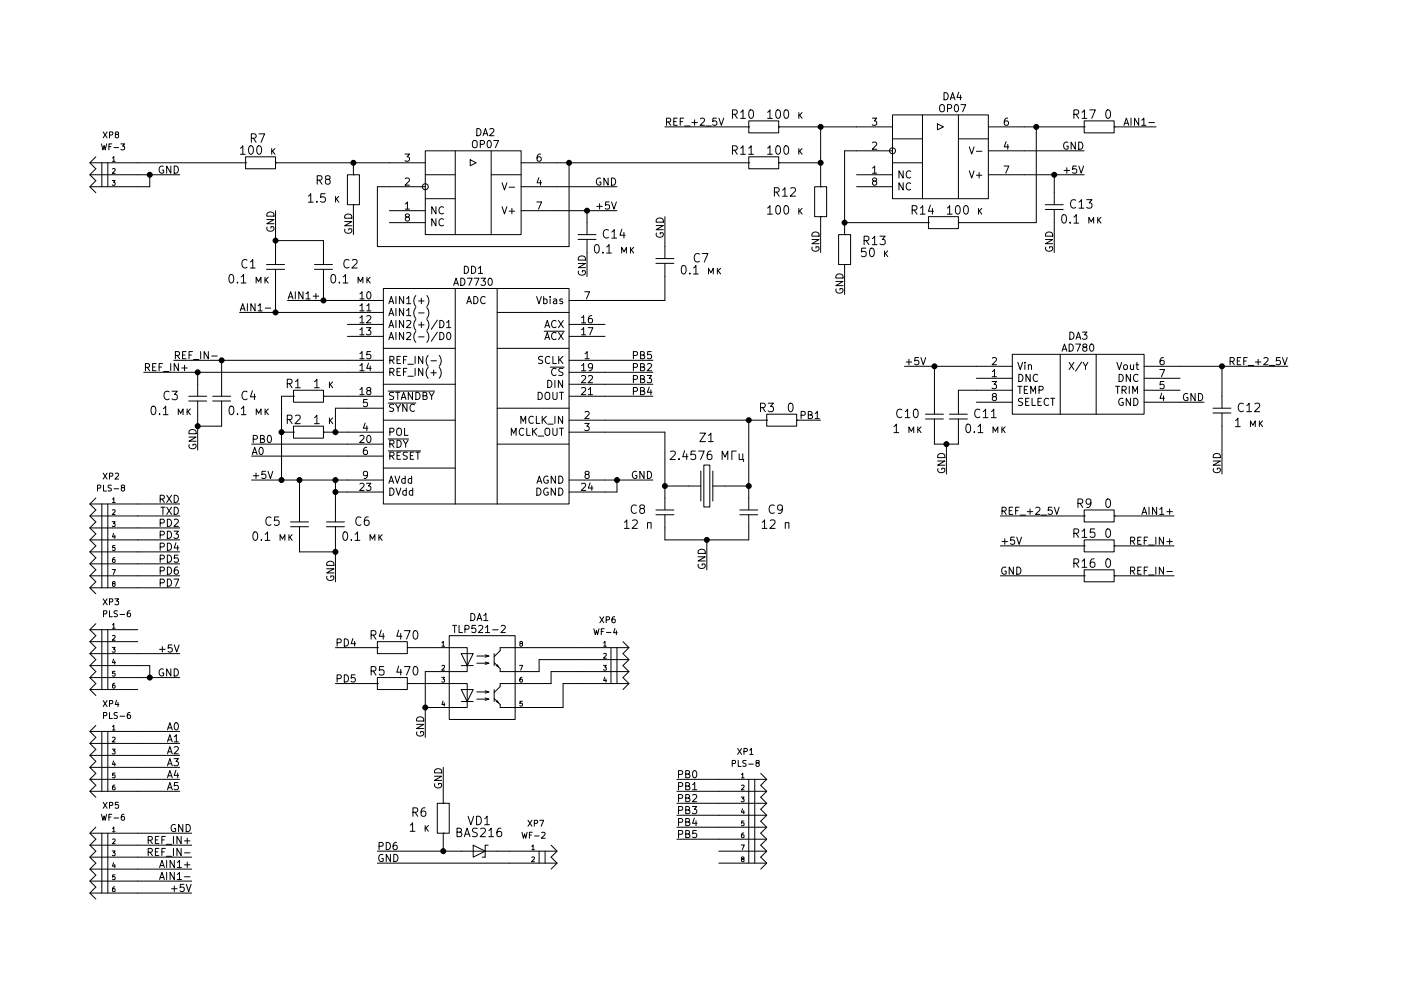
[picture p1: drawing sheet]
EESchema Schematic File Version 2
LIBS:LFcapitors
LIBS:LFcomponents
LIBS:LFconnectors
LIBS:LFdiod
LIBS:LFresistor
LIBS:LFtransformator
LIBS:LFbutton
LIBS:module_adc-cache
EELAYER 25 0
EELAYER END
$Descr A4 11693 8268
encoding utf-8
Sheet 1 1
Title ""
Date "6 nov 2015"
Rev ""
Comp ""
Comment1 ""
Comment2 ""
Comment3 ""
Comment4 ""
$EndDescr
Wire Wire Line
	2100 3800 2900 3800
Connection ~ 2350 3600
Wire Wire Line
	2450 3600 2350 3600
Wire Wire Line
	3700 6700 3700 6400
Wire Wire Line
	3150 7200 4250 7200
Wire Wire Line
	3150 7100 3850 7100
Wire Wire Line
	4850 5600 4600 5600
Wire Wire Line
	4600 5600 4600 5700
Wire Wire Line
	4600 5700 4400 5700
Wire Wire Line
	4400 5400 4850 5400
Wire Wire Line
	3150 5700 2800 5700
Wire Wire Line
	3400 5400 3650 5400
Wire Wire Line
	3650 5900 3550 5900
Wire Wire Line
	3650 5600 3550 5600
Wire Wire Line
	6250 4500 6250 4400
Wire Wire Line
	5550 4500 6250 4500
Wire Wire Line
	5550 4500 5550 4400
Connection ~ 5550 4050
Wire Wire Line
	5750 4050 5550 4050
Wire Wire Line
	5050 3600 5550 3600
Wire Wire Line
	5550 3600 5550 4150
Wire Wire Line
	1500 6600 1150 6600
Wire Wire Line
	1500 6400 1150 6400
Wire Wire Line
	1500 6200 1150 6200
Connection ~ 1250 5650
Wire Wire Line
	1250 5650 1250 5550
Wire Wire Line
	1250 5550 1150 5550
Wire Wire Line
	1150 4800 1500 4800
Wire Wire Line
	1500 4600 1150 4600
Wire Wire Line
	1150 4400 1500 4400
Wire Wire Line
	1150 4200 1500 4200
Wire Wire Line
	1150 6950 1600 6950
Connection ~ 2800 4100
Connection ~ 2800 4000
Wire Wire Line
	2800 4000 2800 4250
Connection ~ 2800 4600
Wire Wire Line
	2800 4600 2500 4600
Wire Wire Line
	2500 4600 2500 4500
Wire Wire Line
	2800 4500 2800 4850
Wire Wire Line
	2900 4100 2800 4100
Wire Wire Line
	5050 3200 5450 3200
Wire Wire Line
	5050 3300 5450 3300
Wire Wire Line
	2100 3700 2900 3700
Wire Wire Line
	5050 3100 5450 3100
Wire Wire Line
	2450 3300 2350 3300
Wire Wire Line
	2700 3300 2900 3300
Wire Wire Line
	1150 7050 1600 7050
Wire Wire Line
	1850 3450 1850 3550
Connection ~ 1650 3550
Wire Wire Line
	1850 3550 1650 3550
Connection ~ 1650 3100
Wire Wire Line
	1650 3200 1650 3100
Wire Wire Line
	1450 3000 2900 3000
Wire Wire Line
	2300 1750 2300 2100
Connection ~ 2300 2600
Wire Wire Line
	2000 2600 2900 2600
Wire Wire Line
	2300 2350 2300 2600
Wire Wire Line
	2100 4000 2900 4000
Wire Wire Line
	5050 4000 5450 4000
Wire Wire Line
	5550 1800 5550 2050
Wire Wire Line
	5550 2300 5550 2500
Wire Wire Line
	5550 2500 5050 2500
Wire Wire Line
	2700 3600 2900 3600
Wire Wire Line
	5650 6900 6000 6900
Wire Wire Line
	5650 6700 6000 6700
Wire Wire Line
	6000 6500 5650 6500
Wire Wire Line
	1150 5650 1500 5650
Wire Wire Line
	1500 5450 1150 5450
Wire Wire Line
	5650 6600 6000 6600
Wire Wire Line
	5650 6800 6000 6800
Wire Wire Line
	5650 7000 6000 7000
Wire Wire Line
	5050 3000 5450 3000
Wire Wire Line
	6650 3500 6850 3500
Wire Wire Line
	2500 4000 2500 4250
Connection ~ 2500 4000
Wire Wire Line
	2700 2350 2700 2500
Wire Wire Line
	2400 2500 2900 2500
Connection ~ 2700 2500
Wire Wire Line
	1150 7250 1600 7250
Wire Wire Line
	1150 7350 1600 7350
Wire Wire Line
	2800 3400 2900 3400
Wire Wire Line
	1200 3100 2900 3100
Wire Wire Line
	1850 3200 1850 3000
Connection ~ 1850 3000
Wire Wire Line
	1650 3450 1650 3750
Wire Wire Line
	2300 2000 2700 2000
Connection ~ 2300 2000
Wire Wire Line
	2700 2000 2700 2100
Wire Wire Line
	1150 7150 1600 7150
Connection ~ 2350 4000
Wire Wire Line
	1150 7450 1600 7450
Wire Wire Line
	5050 4100 5150 4100
Wire Wire Line
	5150 4100 5150 4000
Connection ~ 5150 4000
Wire Wire Line
	1500 4300 1150 4300
Wire Wire Line
	1500 4500 1150 4500
Wire Wire Line
	1500 4700 1150 4700
Wire Wire Line
	1500 4900 1150 4900
Wire Wire Line
	1150 6100 1500 6100
Wire Wire Line
	1150 6300 1500 6300
Wire Wire Line
	1150 6500 1500 6500
Wire Wire Line
	5050 3500 6400 3500
Wire Wire Line
	6250 3500 6250 4150
Connection ~ 6250 3500
Wire Wire Line
	6050 4050 6250 4050
Connection ~ 6250 4050
Wire Wire Line
	5900 4750 5900 4500
Connection ~ 5900 4500
Wire Wire Line
	3550 5600 3550 6150
Connection ~ 3550 5900
Wire Wire Line
	3650 5700 3400 5700
Wire Wire Line
	3150 5400 2800 5400
Wire Wire Line
	4400 5600 4500 5600
Wire Wire Line
	4500 5600 4500 5500
Wire Wire Line
	4500 5500 4850 5500
Wire Wire Line
	4400 5900 4700 5900
Wire Wire Line
	4700 5900 4700 5700
Wire Wire Line
	4700 5700 4850 5700
Wire Wire Line
	4150 7100 4250 7100
Wire Wire Line
	3700 6950 3700 7100
Connection ~ 3700 7100
Wire Wire Line
	2350 3300 2350 4000
Text Label 2100 3800 0    60   ~ 0
A0
Text Label 3700 6400 3    60   ~ 0
GND
$Comp
L RESISTOR R6
U 1 1
P 3700 6950
F 0 "R6" V 3875 7150 71  0000 C CNN
F 1 "1 к" V 3750 7150 71  0000 C CNN
F 2 "" H 3700 6950 60  0001 C CNN
F 3 "" H 3700 6950 60  0001 C CNN
	1    3700 6950
	0    -1   -1   0   
$EndComp
$Comp
L SHOTTKY_DIODE VD1
U 1 1
P 3850 7100
F 0 "VD1" H 4000 7350 71  0000 C CNN
F 1 "BAS216" H 4000 7250 71  0000 C CNN
F 2 "" H 3850 7100 60  0001 C CNN
F 3 "" H 3850 7100 60  0001 C CNN
	1    3850 7100
	1    0    0    -1  
$EndComp
Text Label 3150 7100 0    60   ~ 0
PD6
Text Label 3150 7200 0    60   ~ 0
GND
$Comp
L PIN_M_2 XP7
U 1 1
P 4250 7100
F 0 "XP7" H 4400 7300 50  0000 L BNN
F 1 "WF-2" H 4350 7200 50  0000 L BNN
F 2 "~" H 4700 7250 50  0001 C CNN
F 3 "" H 4250 7100 60  0001 C CNN
	1    4250 7100
	1    0    0    -1  
$EndComp
Text Label 2800 5700 0    60   ~ 0
PD5
Text Label 2800 5400 0    60   ~ 0
PD4
Text Label 1500 6600 2    60   ~ 0
A5
Text Label 1500 6500 2    60   ~ 0
A4
Text Label 1500 6400 2    60   ~ 0
A3
Text Label 1500 6300 2    60   ~ 0
A2
Text Label 1500 6200 2    60   ~ 0
A1
Text Label 1500 6100 2    60   ~ 0
A0
Text Label 1500 4900 2    60   ~ 0
PD7
Text Label 1500 4800 2    60   ~ 0
PD6
Text Label 1500 4700 2    60   ~ 0
PD5
Text Label 1500 4600 2    60   ~ 0
PD4
Text Label 1500 4500 2    60   ~ 0
PD3
Text Label 1500 4400 2    60   ~ 0
PD2
Text Label 1500 4300 2    60   ~ 0
TXD
Text Label 1500 4200 2    60   ~ 0
RXD
$Comp
L PIN_M_4 XP6
U 1 1
P 4850 5400
F 0 "XP6" H 5000 5600 50  0000 L BNN
F 1 "WF-4" H 4950 5500 50  0000 L BNN
F 2 "~" H 5300 5550 50  0001 C CNN
F 3 "" H 4850 5400 60  0001 C CNN
	1    4850 5400
	1    0    0    -1  
$EndComp
Text Label 3550 6150 1    60   ~ 0
GND
$Comp
L RESISTOR R5
U 1 1
P 3150 5700
F 0 "R5" H 3150 5800 71  0000 C CNN
F 1 "470" H 3400 5800 71  0000 C CNN
F 2 "" H 3150 5700 60  0001 C CNN
F 3 "" H 3150 5700 60  0001 C CNN
	1    3150 5700
	1    0    0    -1  
$EndComp
$Comp
L RESISTOR R4
U 1 1
P 3150 5400
F 0 "R4" H 3150 5500 71  0000 C CNN
F 1 "470" H 3400 5500 71  0000 C CNN
F 2 "" H 3150 5400 60  0001 C CNN
F 3 "" H 3150 5400 60  0001 C CNN
	1    3150 5400
	1    0    0    -1  
$EndComp
$Comp
L TLP521-2 DA1
U 1 1
P 3650 5400
F 0 "DA1" H 4000 5650 60  0000 C CNN
F 1 "TLP521-2" H 4000 5550 60  0000 C CNN
F 2 "" H 3650 5400 60  0001 C CNN
F 3 "" H 3650 5400 60  0001 C CNN
	1    3650 5400
	1    0    0    -1  
$EndComp
Text Label 5900 4750 1    60   ~ 0
GND
$Comp
L CAPITORS C8
U 1 1
P 5550 4150
F 0 "C8" V 5650 4375 71  0000 C CNN
F 1 "12 п" V 5775 4375 71  0000 C CNN
F 2 "" H 5550 4150 60  0001 C CNN
F 3 "" H 5550 4150 60  0001 C CNN
	1    5550 4150
	0    -1   1    0   
$EndComp
$Comp
L CAPITORS C9
U 1 1
P 6250 4150
F 0 "C9" V 6350 4375 71  0000 C CNN
F 1 "12 п" V 6475 4375 71  0000 C CNN
F 2 "" H 6250 4150 60  0001 C CNN
F 3 "" H 6250 4150 60  0001 C CNN
	1    6250 4150
	0    1    1    0   
$EndComp
$Comp
L QUARTZ_RESONATOR Z1
U 1 1
P 5750 4050
F 0 "Z1" H 5900 4450 71  0000 C CNN
F 1 "2.4576 МГц" H 5900 4300 71  0000 C CNN
F 2 "" H 5750 4050 60  0001 C CNN
F 3 "" H 5750 4050 60  0001 C CNN
	1    5750 4050
	1    0    0    -1  
$EndComp
$Comp
L RESISTOR R3
U 1 1
P 6400 3500
F 0 "R3" H 6400 3600 71  0000 C CNN
F 1 "0" H 6600 3600 71  0000 C CNN
F 2 "" H 6400 3500 60  0001 C CNN
F 3 "" H 6400 3500 60  0001 C CNN
	1    6400 3500
	1    0    0    -1  
$EndComp
$Comp
L PIN_M_6 XP?
U 1 1
P 1150 6100
AR Path="/4EB912B4" Ref="XP?"  Part="1" 
AR Path="/4ED78CD0" Ref="XP4"  Part="1" 
F 0 "XP4" H 1300 6300 50  0000 L BNN
F 1 "PLS-6" H 1200 6200 50  0000 L BNN
F 2 "~" H 1600 6250 50  0001 C CNN
F 3 "" H 1150 6100 60  0001 C CNN
	1    1150 6100
	-1   0    0    -1  
$EndComp
$Comp
L PIN_M_8 XP?
U 1 1
P 1150 4200
AR Path="/4EB912BA" Ref="XP?"  Part="1" 
AR Path="/4EB91375" Ref="XP?"  Part="1" 
AR Path="/4ED77776" Ref="XP?"  Part="1" 
AR Path="/4ED777B2" Ref="XP2"  Part="1" 
F 0 "XP2" H 1300 4400 50  0000 L BNN
F 1 "PLS-8" H 1250 4300 50  0000 L BNN
F 2 "~" H 1600 4350 50  0001 C CNN
F 3 "" H 1150 4200 60  0001 C CNN
	1    1150 4200
	-1   0    0    -1  
$EndComp
Text Label 1600 6950 2    60   ~ 0
GND
Text Label 1600 7450 2    60   ~ 0
+5V
Text Label 5450 4000 2    60   ~ 0
GND
$Comp
L CAPITORS C6
U 1 1
P 2800 4250
F 0 "C6" V 2900 4475 71  0000 C CNN
F 1 "0.1 мк" V 3025 4475 71  0000 C CNN
F 2 "" H 2800 4250 60  0001 C CNN
F 3 "" H 2800 4250 60  0001 C CNN
	1    2800 4250
	0    1    1    0   
$EndComp
Text Label 2800 4850 1    60   ~ 0
GND
Text Label 5450 3200 2    60   ~ 0
PB3
Text Label 5450 3300 2    60   ~ 0
PB4
Text Label 2100 3700 0    60   ~ 0
PB0
Text Label 5450 3100 2    60   ~ 0
PB2
$Comp
L RESISTOR R1
U 1 1
P 2450 3300
F 0 "R1" H 2450 3400 71  0000 C CNN
F 1 "1 к" H 2700 3400 71  0000 C CNN
F 2 "" H 2450 3300 60  0001 C CNN
F 3 "" H 2450 3300 60  0001 C CNN
	1    2450 3300
	1    0    0    -1  
$EndComp
Text Label 1600 7150 2    60   ~ 0
REF_IN-
Text Label 1600 7050 2    60   ~ 0
REF_IN+
Text Label 1650 3750 1    60   ~ 0
GND
Text Label 1200 3100 0    60   ~ 0
REF_IN+
Text Label 1450 3000 0    60   ~ 0
REF_IN-
$Comp
L CAPITORS C3
U 1 1
P 1650 3200
F 0 "C3" V 1750 3425 71  0000 C CNN
F 1 "0.1 мк" V 1875 3425 71  0000 C CNN
F 2 "" H 1650 3200 60  0001 C CNN
F 3 "" H 1650 3200 60  0001 C CNN
	1    1650 3200
	0    -1   1    0   
$EndComp
$Comp
L CAPITORS C4
U 1 1
P 1850 3200
F 0 "C4" V 1950 3425 71  0000 C CNN
F 1 "0.1 мк" V 2075 3425 71  0000 C CNN
F 2 "" H 1850 3200 60  0001 C CNN
F 3 "" H 1850 3200 60  0001 C CNN
	1    1850 3200
	0    1    1    0   
$EndComp
Text Label 2000 2600 0    60   ~ 0
AIN1-
Text Label 1600 7350 2    60   ~ 0
AIN1-
Text Label 1600 7250 2    60   ~ 0
AIN1+
Text Label 2400 2500 0    60   ~ 0
AIN1+
$Comp
L PIN_M_6 XP5
U 1 1
P 1150 6950
F 0 "XP5" H 1300 7150 50  0000 L BNN
F 1 "WF-6" H 1250 7050 50  0000 L BNN
F 2 "~" H 1600 7100 50  0001 C CNN
F 3 "" H 1150 6950 60  0001 C CNN
	1    1150 6950
	-1   0    0    -1  
$EndComp
Text Label 2300 1750 3    60   ~ 0
GND
$Comp
L CAPITORS C1
U 1 1
P 2300 2100
F 0 "C1" V 2400 2325 71  0000 C CNN
F 1 "0.1 мк" V 2525 2325 71  0000 C CNN
F 2 "" H 2300 2100 60  0001 C CNN
F 3 "" H 2300 2100 60  0001 C CNN
	1    2300 2100
	0    -1   1    0   
$EndComp
$Comp
L CAPITORS C2
U 1 1
P 2700 2100
F 0 "C2" V 2800 2325 71  0000 C CNN
F 1 "0.1 мк" V 2925 2325 71  0000 C CNN
F 2 "" H 2700 2100 60  0001 C CNN
F 3 "" H 2700 2100 60  0001 C CNN
	1    2700 2100
	0    1    1    0   
$EndComp
$Comp
L CAPITORS C5
U 1 1
P 2500 4250
F 0 "C5" V 2600 4475 71  0000 C CNN
F 1 "0.1 мк" V 2725 4475 71  0000 C CNN
F 2 "" H 2500 4250 60  0001 C CNN
F 3 "" H 2500 4250 60  0001 C CNN
	1    2500 4250
	0    -1   1    0   
$EndComp
Text Label 2100 4000 0    60   ~ 0
+5V
Text Label 5550 1800 3    60   ~ 0
GND
$Comp
L CAPITORS C7
U 1 1
P 5550 2050
F 0 "C7" V 5650 2350 71  0000 C CNN
F 1 "0.1 мк" V 5750 2350 71  0000 C CNN
F 2 "" H 5550 2050 60  0001 C CNN
F 3 "" H 5550 2050 60  0001 C CNN
	1    5550 2050
	0    1    1    0   
$EndComp
$Comp
L RESISTOR R2
U 1 1
P 2450 3600
F 0 "R2" H 2450 3700 71  0000 C CNN
F 1 "1 к" H 2700 3700 71  0000 C CNN
F 2 "" H 2450 3600 60  0001 C CNN
F 3 "" H 2450 3600 60  0001 C CNN
	1    2450 3600
	1    0    0    -1  
$EndComp
Text Label 6850 3500 2    60   ~ 0
PB1
Text Label 5450 3000 2    60   ~ 0
PB5
$Comp
L AD7730 DD1
U 1 1
P 3450 2400
F 0 "DD1" H 3950 2550 60  0000 C CNN
F 1 "AD7730" H 3950 2450 60  0000 C CNN
F 2 "" H 3450 2400 60  0001 C CNN
F 3 "" H 3450 2400 60  0001 C CNN
	1    3450 2400
	1    0    0    -1  
$EndComp
Text Label 5650 6800 0    60   ~ 0
PB3
Text Label 5650 6900 0    60   ~ 0
PB4
Text Label 5650 7000 0    60   ~ 0
PB5
Text Label 1500 5450 2    60   ~ 0
+5V
Text Label 1500 5650 2    60   ~ 0
GND
Text Label 5650 6700 0    60   ~ 0
PB2
Text Label 5650 6600 0    60   ~ 0
PB1
Text Label 5650 6500 0    60   ~ 0
PB0
$Comp
L PIN_M_8 XP?
U 1 1
P 6000 6500
AR Path="/4EB912BA" Ref="XP?"  Part="1" 
AR Path="/4EB91375" Ref="XP1"  Part="1" 
F 0 "XP1" H 6150 6700 50  0000 L BNN
F 1 "PLS-8" H 6100 6600 50  0000 L BNN
F 2 "~" H 6450 6650 50  0001 C CNN
F 3 "" H 6000 6500 60  0001 C CNN
	1    6000 6500
	1    0    0    -1  
$EndComp
$Comp
L PIN_M_6 XP3
U 1 1
P 1150 5250
F 0 "XP3" H 1300 5450 50  0000 L BNN
F 1 "PLS-6" H 1200 5350 50  0000 L BNN
F 2 "~" H 1600 5400 50  0001 C CNN
F 3 "" H 1150 5250 60  0001 C CNN
	1    1150 5250
	-1   0    0    -1  
$EndComp
$Comp
L AD780 DA3
U 1 1
P 8450 2950
F 0 "DA3" H 9000 3100 60  0000 C CNN
F 1 "AD780" H 9000 3000 60  0000 C CNN
F 2 "" H 8450 2950 60  0000 C CNN
F 3 "" H 8450 2950 60  0000 C CNN
	1    8450 2950
	1    0    0    -1  
$EndComp
$Comp
L CAPITORS C10
U 1 1
P 7800 3350
F 0 "C10" V 7900 3575 71  0000 C CNN
F 1 "1 мк" V 8025 3575 71  0000 C CNN
F 2 "" H 7800 3350 60  0001 C CNN
F 3 "" H 7800 3350 60  0001 C CNN
	1    7800 3350
	0    -1   1    0   
$EndComp
Wire Wire Line
	8000 3350 8000 3250
Wire Wire Line
	8000 3250 8150 3250
$Comp
L CAPITORS C11
U 1 1
P 8000 3350
F 0 "C11" V 8100 3575 71  0000 C CNN
F 1 "0.1 мк" V 8225 3575 71  0000 C CNN
F 2 "" H 8000 3350 60  0001 C CNN
F 3 "" H 8000 3350 60  0001 C CNN
	1    8000 3350
	0    1    1    0   
$EndComp
Wire Wire Line
	7800 3350 7800 3050
Wire Wire Line
	7550 3050 8150 3050
Connection ~ 7800 3050
Text Label 7550 3050 0    60   ~ 0
+5V
Wire Wire Line
	7800 3600 7800 3700
Wire Wire Line
	7800 3700 8000 3700
Wire Wire Line
	8000 3700 8000 3600
Wire Wire Line
	7900 3700 7900 3950
Connection ~ 7900 3700
Text Label 7900 3950 1    60   ~ 0
GND
$Comp
L CAPITORS C12
U 1 1
P 10200 3300
F 0 "C12" V 10300 3525 71  0000 C CNN
F 1 "1 мк" V 10425 3525 71  0000 C CNN
F 2 "" H 10200 3300 60  0001 C CNN
F 3 "" H 10200 3300 60  0001 C CNN
	1    10200 3300
	0    1    1    0   
$EndComp
Wire Wire Line
	9850 3050 10750 3050
Wire Wire Line
	10200 3050 10200 3300
Wire Wire Line
	10200 3550 10200 3950
Text Label 10200 3950 1    60   ~ 0
GND
Text Label 10050 3350 2    60   ~ 0
GND
Wire Wire Line
	9850 3350 10050 3350
Connection ~ 10200 3050
Text Label 10750 3050 2    60   ~ 0
REF_+2_5V
$Comp
L RESISTOR R10
U 1 1
P 6250 1050
F 0 "R10" H 6200 1150 71  0000 C CNN
F 1 "100 к" H 6550 1150 71  0000 C CNN
F 2 "" H 6250 1050 60  0001 C CNN
F 3 "" H 6250 1050 60  0001 C CNN
	1    6250 1050
	1    0    0    -1  
$EndComp
$Comp
L RESISTOR R11
U 1 1
P 6250 1350
F 0 "R11" H 6200 1450 71  0000 C CNN
F 1 "100 к" H 6550 1450 71  0000 C CNN
F 2 "" H 6250 1350 60  0001 C CNN
F 3 "" H 6250 1350 60  0001 C CNN
	1    6250 1350
	1    0    0    -1  
$EndComp
$Comp
L RESISTOR R12
U 1 1
P 6850 1550
F 0 "R12" V 6900 1250 71  0000 C CNN
F 1 "100 к" V 7050 1250 71  0000 C CNN
F 2 "" H 6850 1550 60  0001 C CNN
F 3 "" H 6850 1550 60  0001 C CNN
	1    6850 1550
	0    1    1    0   
$EndComp
Wire Wire Line
	6500 1050 7150 1050
Wire Wire Line
	6850 1050 6850 1550
Wire Wire Line
	6500 1350 6850 1350
Connection ~ 6850 1350
Text Label 9800 4300 2    60   ~ 0
AIN1+
Text Label 5550 1050 0    60   ~ 0
REF_+2_5V
Wire Wire Line
	5550 1050 6250 1050
$Comp
L RESISTOR R9
U 1 1
P 9050 4300
F 0 "R9" H 9050 4400 71  0000 C CNN
F 1 "0" H 9250 4400 71  0000 C CNN
F 2 "" H 9050 4300 60  0001 C CNN
F 3 "" H 9050 4300 60  0001 C CNN
	1    9050 4300
	1    0    0    -1  
$EndComp
Wire Wire Line
	8350 4300 9050 4300
Wire Wire Line
	9300 4300 9800 4300
Text Label 8350 4300 0    60   ~ 0
REF_+2_5V
Wire Wire Line
	4650 1350 6250 1350
Wire Wire Line
	6850 1800 6850 2100
Text Label 6850 2100 1    60   ~ 0
GND
Connection ~ 6850 1050
$Comp
L OP07 DA4
U 1 1
P 7450 950
F 0 "DA4" H 7950 1100 60  0000 C CNN
F 1 "OP07" H 7950 1000 60  0000 C CNN
F 2 "" H 7450 950 60  0000 C CNN
F 3 "" H 7450 950 60  0000 C CNN
	1    7450 950 
	1    0    0    -1  
$EndComp
Wire Wire Line
	8550 1050 9050 1050
$Comp
L PIN_M_3 XP8
U 1 1
P 1150 1350
F 0 "XP8" H 1300 1550 50  0000 L BNN
F 1 "WF-3" H 1250 1450 50  0000 L BNN
F 2 "~" H 1600 1500 50  0001 C CNN
F 3 "" H 1150 1350 60  0001 C CNN
	1    1150 1350
	-1   0    0    -1  
$EndComp
Wire Wire Line
	1150 1450 1500 1450
Wire Wire Line
	1250 1450 1250 1550
Wire Wire Line
	1250 1550 1150 1550
Connection ~ 1250 1450
Text Label 1500 1450 2    60   ~ 0
GND
$Comp
L OP07 DA2
U 1 1
P 3550 1250
F 0 "DA2" H 4050 1400 60  0000 C CNN
F 1 "OP07" H 4050 1300 60  0000 C CNN
F 2 "" H 3550 1250 60  0000 C CNN
F 3 "" H 3550 1250 60  0000 C CNN
	1    3550 1250
	1    0    0    -1  
$EndComp
Text Label 9050 1250 2    60   ~ 0
GND
Wire Wire Line
	8550 1250 9050 1250
$Comp
L CAPITORS C13
U 1 1
P 8800 1600
F 0 "C13" V 8900 1825 71  0000 C CNN
F 1 "0.1 мк" V 9025 1825 71  0000 C CNN
F 2 "" H 8800 1600 60  0001 C CNN
F 3 "" H 8800 1600 60  0001 C CNN
	1    8800 1600
	0    1    1    0   
$EndComp
Wire Wire Line
	8550 1450 9050 1450
Wire Wire Line
	8800 1450 8800 1600
Wire Wire Line
	8800 1850 8800 2100
Text Label 8800 2100 1    60   ~ 0
GND
Connection ~ 8800 1450
Text Label 9050 1450 2    60   ~ 0
+5V
Wire Wire Line
	4750 1350 4750 2050
Wire Wire Line
	4750 2050 3150 2050
Wire Wire Line
	3150 2050 3150 1550
Wire Wire Line
	3150 1550 3250 1550
Connection ~ 4750 1350
$Comp
L RESISTOR R7
U 1 1
P 2050 1350
F 0 "R7" H 2150 1550 71  0000 C CNN
F 1 "100 к" H 2150 1450 71  0000 C CNN
F 2 "" H 2050 1350 60  0001 C CNN
F 3 "" H 2050 1350 60  0001 C CNN
	1    2050 1350
	1    0    0    -1  
$EndComp
Wire Wire Line
	1150 1350 2050 1350
$Comp
L RESISTOR R8
U 1 1
P 2950 1450
F 0 "R8" V 3000 1200 71  0000 C CNN
F 1 "1.5 к" V 3150 1200 71  0000 C CNN
F 2 "" H 2950 1450 60  0001 C CNN
F 3 "" H 2950 1450 60  0001 C CNN
	1    2950 1450
	0    1    1    0   
$EndComp
Wire Wire Line
	2300 1350 3250 1350
Wire Wire Line
	2950 1450 2950 1350
Connection ~ 2950 1350
Wire Wire Line
	2950 1700 2950 1950
Text Label 2950 1950 1    60   ~ 0
GND
$Comp
L RESISTOR R13
U 1 1
P 7050 2200
F 0 "R13" V 7250 1950 71  0000 C CNN
F 1 "50 к" V 7150 1950 71  0000 C CNN
F 2 "" H 7050 2200 60  0001 C CNN
F 3 "" H 7050 2200 60  0001 C CNN
	1    7050 2200
	0    -1   -1   0   
$EndComp
$Comp
L RESISTOR R14
U 1 1
P 7750 1850
F 0 "R14" H 7700 1950 71  0000 C CNN
F 1 "100 к" H 8050 1950 71  0000 C CNN
F 2 "" H 7750 1850 60  0001 C CNN
F 3 "" H 7750 1850 60  0001 C CNN
	1    7750 1850
	1    0    0    -1  
$EndComp
Wire Wire Line
	8650 1050 8650 1850
Wire Wire Line
	8650 1850 8000 1850
Connection ~ 8650 1050
Wire Wire Line
	7750 1850 7050 1850
Wire Wire Line
	7050 1250 7050 1950
Wire Wire Line
	7050 1250 7150 1250
Connection ~ 7050 1850
Wire Wire Line
	7050 2200 7050 2450
Text Label 7050 2450 1    60   ~ 0
GND
Text Label 9800 4800 2    60   ~ 0
REF_IN-
Text Label 9800 4550 2    60   ~ 0
REF_IN+
$Comp
L RESISTOR R15
U 1 1
P 9050 4550
F 0 "R15" H 9050 4650 71  0000 C CNN
F 1 "0" H 9250 4650 71  0000 C CNN
F 2 "" H 9050 4550 60  0001 C CNN
F 3 "" H 9050 4550 60  0001 C CNN
	1    9050 4550
	1    0    0    -1  
$EndComp
Wire Wire Line
	8350 4550 9050 4550
Wire Wire Line
	9300 4550 9800 4550
Text Label 8350 4550 0    60   ~ 0
+5V
$Comp
L RESISTOR R16
U 1 1
P 9050 4800
F 0 "R16" H 9050 4900 71  0000 C CNN
F 1 "0" H 9250 4900 71  0000 C CNN
F 2 "" H 9050 4800 60  0001 C CNN
F 3 "" H 9050 4800 60  0001 C CNN
	1    9050 4800
	1    0    0    -1  
$EndComp
Wire Wire Line
	8350 4800 9050 4800
Wire Wire Line
	9300 4800 9800 4800
Text Label 8350 4800 0    60   ~ 0
GND
Wire Wire Line
	2800 3600 2800 3400
Connection ~ 2800 3600
Text Label 5150 1550 2    60   ~ 0
GND
Wire Wire Line
	4650 1550 5150 1550
$Comp
L CAPITORS C14
U 1 1
P 4900 1850
F 0 "C14" V 5000 2075 71  0000 C CNN
F 1 "0.1 мк" V 5125 2075 71  0000 C CNN
F 2 "" H 4900 1850 60  0001 C CNN
F 3 "" H 4900 1850 60  0001 C CNN
	1    4900 1850
	0    1    1    0   
$EndComp
Wire Wire Line
	4650 1750 5150 1750
Wire Wire Line
	4900 1750 4900 1850
Text Label 4900 2300 1    60   ~ 0
GND
Connection ~ 4900 1750
Text Label 5150 1750 2    60   ~ 0
+5V
Wire Wire Line
	4900 2300 4900 2100
Text Label 9650 1050 2    60   ~ 0
AIN1-
$Comp
L RESISTOR R17
U 1 1
P 9050 1050
F 0 "R17" H 9050 1150 71  0000 C CNN
F 1 "0" H 9250 1150 71  0000 C CNN
F 2 "" H 9050 1050 60  0001 C CNN
F 3 "" H 9050 1050 60  0001 C CNN
	1    9050 1050
	1    0    0    -1  
$EndComp
Wire Wire Line
	9300 1050 9650 1050
$EndSCHEMATC
